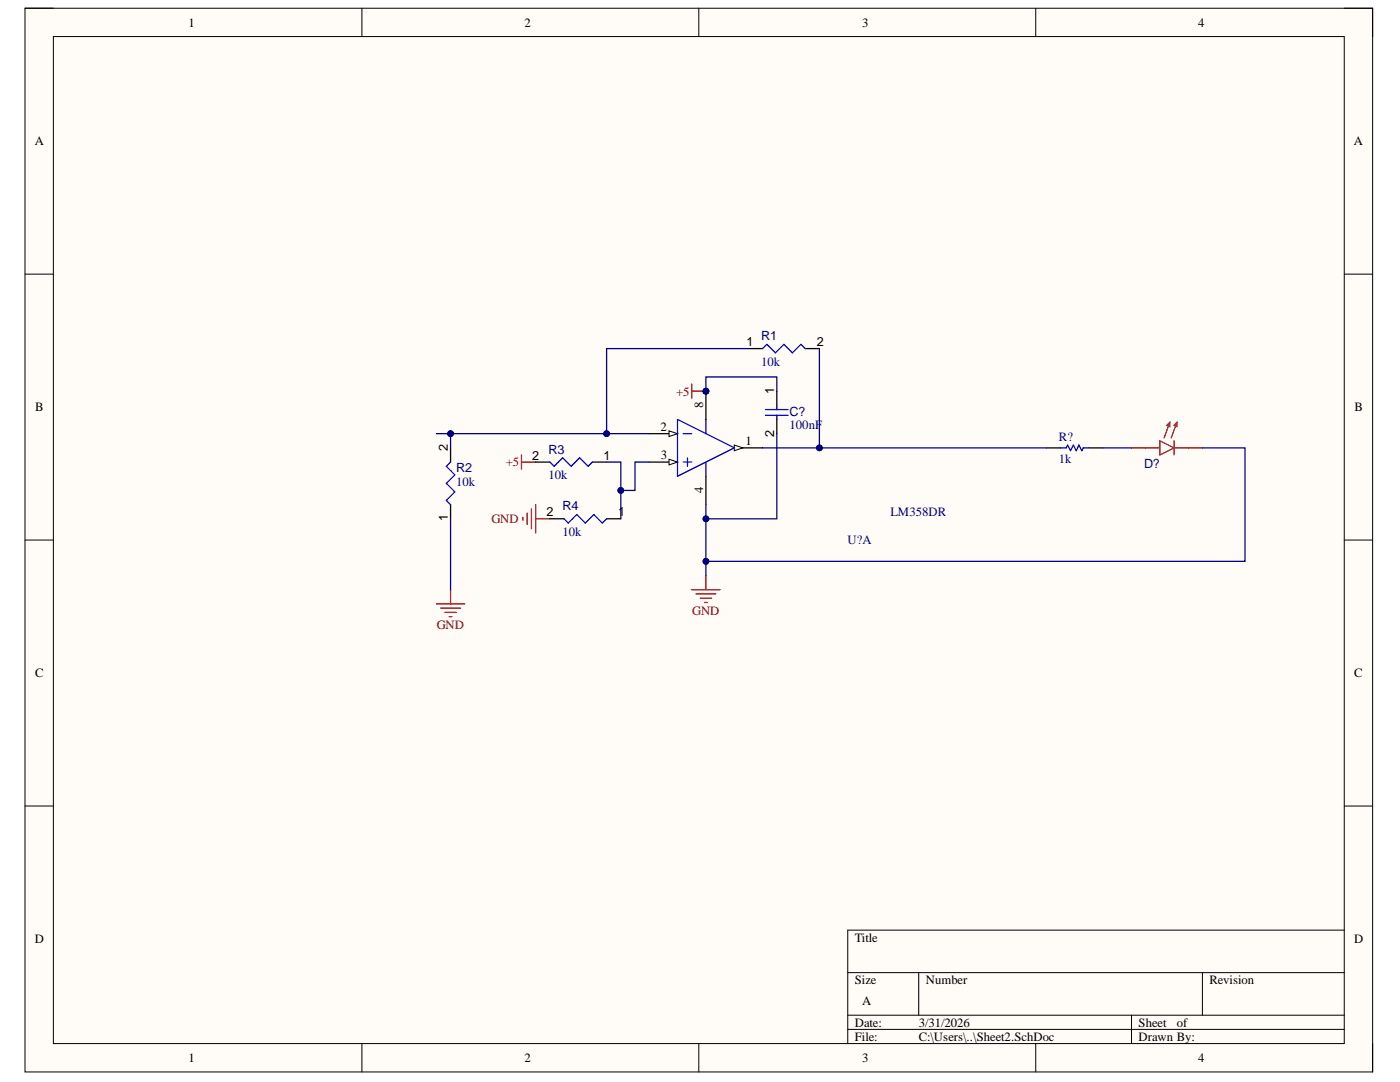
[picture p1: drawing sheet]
<svg xmlns="http://www.w3.org/2000/svg" width="279mm" height="216mm" viewBox="0 0 279 216" stroke-linecap="round" stroke-linejoin="round" font-family="sans-serif">
<path d="M5 1.6h268.9v212.3h-268.9z" fill-rule="evenodd" fill="#fffcf8"/>
<path d="M5 1.6h268.9v212.3h-268.9z" fill="none" stroke="#000" stroke-width=".2"/>
<path d="M10.7 7.3h257.6v200.9h-257.6z" fill-rule="evenodd" fill="#fffcf8"/>
<g fill="none" stroke="#000" stroke-width=".2">
<path d="M5 1.6h5.7M10.7 7.3h257.6v200.9h-257.6zM72.2 1.6v5.7M139.5 1.6v5.7M206.7 1.6v5.7M268.3 1.6h5.6v5.7M5 54.7h5.7M268.3 54.7h5.6M5 107.8h5.7M268.3 107.8h5.6M5 160.8h5.7M268.3 160.8h5.6"/>
<path d="M169.2 194.1h99.1M183.3 194.1v8.5M240 194.1v8.5M268.3 185.6h-99.1v22.6M72.2 208.2v5.7M139.5 208.2v5.7M169.2 202.6h99.1M169.2 205.4h99.1M206.7 208.2v5.7M225.8 202.6v5.6M273.9 208.2v5.7"/>
</g>
<path d="M149.4 69.6h2.8M160.7 69.6h2.8" fill="none" stroke="#000" stroke-width=".25"/>
<path d="M152.2 69.6l.9-.9 1.7 1.7 1.6-1.7 1.7 1.7 1.7-1.7 .9 .9" fill="none" stroke="#00f" stroke-width=".25"/>
<path d="M225.8 89.4h5.7M231.5 88l2.8 1.4-2.8 1.4zM233.5 84.3l-1.2 3.1M234.3 89.4h5.7M234.3 88v2.8M234.9 84.3l-1.2 3.1" fill="none" stroke="#f00" stroke-width=".25"/>
<path d="M232.9 84.8l.6-.5v.8z" fill="#00f"/>
<path d="M232.9 84.8l.6-.5v.8z" fill="none" stroke="#f00" stroke-width=".25"/>
<path d="M234.3 84.8l.6-.5v.8z" fill="#00f"/>
<path d="M234.3 84.8l.6-.5v.8z" fill="none" stroke="#f00" stroke-width=".25"/>
<path d="M146.5 89.4h5.7" fill="none" stroke="#000" stroke-width=".25"/>
<path d="M146.5 88.8l1.7 .6-1.7 .5z" fill="#f8fcff"/>
<path d="M146.5 88.8l1.7 .6-1.7 .5z" fill="none" stroke="#000" stroke-width=".2"/>
<path d="M129.6 92.2h5.6" fill="none" stroke="#000" stroke-width=".25"/>
<path d="M133.5 91.6l1.7 .6-1.7 .6z" fill="#f8fcff"/>
<path d="M133.5 91.6l1.7 .6-1.7 .6z" fill="none" stroke="#000" stroke-width=".2"/>
<path d="M129.6 86.5h5.6" fill="none" stroke="#000" stroke-width=".25"/>
<path d="M133.5 86l1.7 .5-1.7 .6z" fill="#f8fcff"/>
<path d="M133.5 86l1.7 .5-1.7 .6z" fill="none" stroke="#000" stroke-width=".2"/>
<g fill="none" stroke="#00f" stroke-width=".25">
<path d="M89.9 92.2l-.8 .8 1.7 1.7-1.7 1.7 1.7 1.7-1.7 1.7 .8 .9M109.7 92.2l.9 .8 1.7-1.7 1.7 1.7 1.7-1.7 1.7 1.7 .8-.8M135.2 83.7l11.3 5.7-11.3 5.6zM136.4 86.5h1.6M136.4 92.2h1.6M137.2 91.3v1.7M140.9 83.7v2.8M140.9 92.2v2.8M152.8 82.9h4.5M152.8 81.7h4.5M155 80.9v.8M155 82.9v.8"/>
<path d="M211.7 89.4h1.1l.3-.6 .5 1.1 .6-1.1 .6 1.1 .5-1.1 .6 1.1 .3-.5h1.1M112.6 103.5l.8 .9 1.7-1.7 1.7 1.7 1.7-1.7 1.7 1.7 .9-.9"/>
</g>
<path d="M155 78v2.9M89.9 89.4v2.8M106.9 92.2h2.8M118.2 92.2h2.9M140.9 95v5.7M155 83.7v2.8M208.8 89.4h2.9M217.3 89.4h2.9M89.9 100.7v2.8M109.7 103.5h2.9M121.1 103.5h2.8" fill="none" stroke="#000" stroke-width=".25"/>
<g fill="none" stroke="#800000" stroke-width=".25">
<path d="M138 76.6v2.9M138 78h2.9M104.1 90.8v2.8M104.1 92.2h2.8M89.9 117.7v2.8M104.4 103.2v.6M105.2 102.4v2.2M106.1 101.5v4M106.9 100.7v5.6M106.9 103.5h2.8M138 117.7h5.7M138.9 118.5h4"/>
<path d="M139.7 119.4h2.3M140.9 114.8v2.9M87.1 120.5h5.7M87.9 121.3h4M88.8 122.2h2.3M89.6 123h.6M140.6 120.2h.6"/>
</g>
<path d="M152.2 89.4h56.6" fill="none" stroke="#000080" stroke-width=".25"/>
<circle cx="163.5" cy="89.4" r=".57" fill="#000080"/>
<circle cx="163.5" cy="89.4" r=".57" fill="none" stroke="#000080" stroke-width=".2"/>
<path d="M140.9 100.7v14.1" fill="none" stroke="#000080" stroke-width=".25"/>
<circle cx="140.9" cy="112" r=".57" fill="#000080"/>
<circle cx="140.9" cy="112" r=".57" fill="none" stroke="#000080" stroke-width=".2"/>
<circle cx="140.9" cy="103.5" r=".57" fill="#000080"/>
<circle cx="140.9" cy="103.5" r=".57" fill="none" stroke="#000080" stroke-width=".2"/>
<path d="M220.2 89.4h5.6M240 89.4h8.5v22.6h-107.6M89.9 103.5v14.2" fill="none" stroke="#000080" stroke-width=".25"/>
<circle cx="140.9" cy="112" r=".57" fill="#000080"/>
<circle cx="140.9" cy="112" r=".57" fill="none" stroke="#000080" stroke-width=".2"/>
<path d="M149.4 69.6h-28.3v16.9" fill="none" stroke="#000080" stroke-width=".25"/>
<circle cx="121.1" cy="86.5" r=".57" fill="#000080"/>
<circle cx="121.1" cy="86.5" r=".57" fill="none" stroke="#000080" stroke-width=".2"/>
<path d="M155 86.5v17h-14.1" fill="none" stroke="#000080" stroke-width=".25"/>
<circle cx="140.9" cy="103.5" r=".57" fill="#000080"/>
<circle cx="140.9" cy="103.5" r=".57" fill="none" stroke="#000080" stroke-width=".2"/>
<path d="M163.5 69.6v19.8" fill="none" stroke="#000080" stroke-width=".25"/>
<circle cx="163.5" cy="89.4" r=".57" fill="#000080"/>
<circle cx="163.5" cy="89.4" r=".57" fill="none" stroke="#000080" stroke-width=".2"/>
<path d="M87.1 86.5h42.5" fill="none" stroke="#000080" stroke-width=".25"/>
<circle cx="89.9" cy="86.5" r=".57" fill="#000080"/>
<circle cx="89.9" cy="86.5" r=".57" fill="none" stroke="#000080" stroke-width=".2"/>
<circle cx="121.1" cy="86.5" r=".57" fill="#000080"/>
<circle cx="121.1" cy="86.5" r=".57" fill="none" stroke="#000080" stroke-width=".2"/>
<path d="M89.9 86.5v2.9" fill="none" stroke="#000080" stroke-width=".25"/>
<circle cx="89.9" cy="86.5" r=".57" fill="#000080"/>
<circle cx="89.9" cy="86.5" r=".57" fill="none" stroke="#000080" stroke-width=".2"/>
<path d="M121.1 92.2h2.8v11.3" fill="none" stroke="#000080" stroke-width=".25"/>
<circle cx="123.9" cy="97.9" r=".57" fill="#000080"/>
<circle cx="123.9" cy="97.9" r=".57" fill="none" stroke="#000080" stroke-width=".2"/>
<path d="M129.6 92.2h-2.9v5.7h-2.8" fill="none" stroke="#000080" stroke-width=".25"/>
<circle cx="123.9" cy="97.9" r=".57" fill="#000080"/>
<circle cx="123.9" cy="97.9" r=".57" fill="none" stroke="#000080" stroke-width=".2"/>
<path d="M140.9 78v-2.8h14.1v2.8" fill="none" stroke="#000080" stroke-width=".25"/>
<text font-size="6.7" fill="#000080" x="140.4" y="82.3">PIU?08</text>
<g font-size="2.5">
<text x="37.6" y="5.3">1</text>
<text x="104.7" y="5.3">2</text>
<text x="172" y="5.3">3</text>
<text x="239.2" y="5.3">4</text>
<text x="6.9" y="29">A</text>
<text x="270.2" y="29">A</text>
<text x="149" y="69">1</text>
<text x="163" y="69">2</text>
<text x="7" y="82.1">B</text>
<text x="140.3" y="81.5" transform="rotate(-90 140.3 81.5)">8</text>
<text x="154.5" y="78.6" transform="rotate(-90 154.5 78.6)">1</text>
<text x="270.3" y="82.1">B</text>
<text x="89.4" y="89.9" transform="rotate(-90 89.4 89.9)">2</text>
<text x="131.8" y="86">2</text>
<text x="148.8" y="88.8">1</text>
<text x="154.5" y="87.2" transform="rotate(-90 154.5 87.2)">2</text>
<text x="106.2" y="91.7">2</text>
<text x="120.5" y="91.7">1</text>
<text x="131.9" y="91.6">3</text>
<text x="140.3" y="98.5" transform="rotate(-90 140.3 98.5)">4</text>
<text x="89.4" y="103.9" transform="rotate(-90 89.4 103.9)">1</text>
<text x="109.1" y="102.9">2</text>
<text x="123.3" y="102.9">1</text>
<text x="7" y="135.1">C</text>
<text x="270.3" y="135.1">C</text>
<text x="6.9" y="188.2">D</text>
<text x="170.6" y="187.9">Title</text>
<text x="270.3" y="188.2">D</text>
<text x="170.6" y="196.3">Size</text>
<text x="184.8" y="196.3">Number</text>
<text x="241.4" y="196.3">Revision</text>
<text x="172" y="200.6">A</text>
<text x="170.6" y="204.9">Date:</text>
<text x="170.6" y="207.6">File:</text>
<text x="183.4" y="204.9">3/31/2026</text>
<text x="183.4" y="207.6">C:\Users\..\Sheet2.SchDoc</text>
<text x="227.2" y="204.9">Sheet</text>
<text x="227.2" y="207.6">Drawn By:</text>
<text x="234.8" y="204.9">of</text>
<text x="37.6" y="212">1</text>
<text x="104.7" y="212">2</text>
<text x="172" y="212">3</text>
<text x="239.2" y="212">4</text>
</g>
<g font-size="2.5" fill="#000080">
<text x="151.9" y="67.9">R1</text>
<text x="151.9" y="72.9">10k</text>
<text x="157.6" y="82.9">C?</text>
<text x="157.6" y="85.7">100nF</text>
<text x="211.3" y="88">R?</text>
<text x="91" y="94.2">R2</text>
<text x="109.5" y="95.6">10k</text>
<text x="109.5" y="90.5">R3</text>
<text x="211.3" y="92.5">1k</text>
<text x="228.3" y="93.4">D?</text>
<text x="91" y="97">10k</text>
<text x="112.3" y="101.8">R4</text>
<text x="112.3" y="106.9">10k</text>
<text x="177.7" y="102.9">LM358DR</text>
<text x="169.2" y="108.6">U?A</text>
</g>
<g font-size="2.5" fill="#800000">
<text x="134.9" y="78.9">+5</text>
<text x="100.9" y="93">+5</text>
<text x="98.1" y="104.4">GND</text>
<text x="87.2" y="125.6">GND</text>
<text x="138.1" y="122.8">GND</text>
</g>
</svg>
